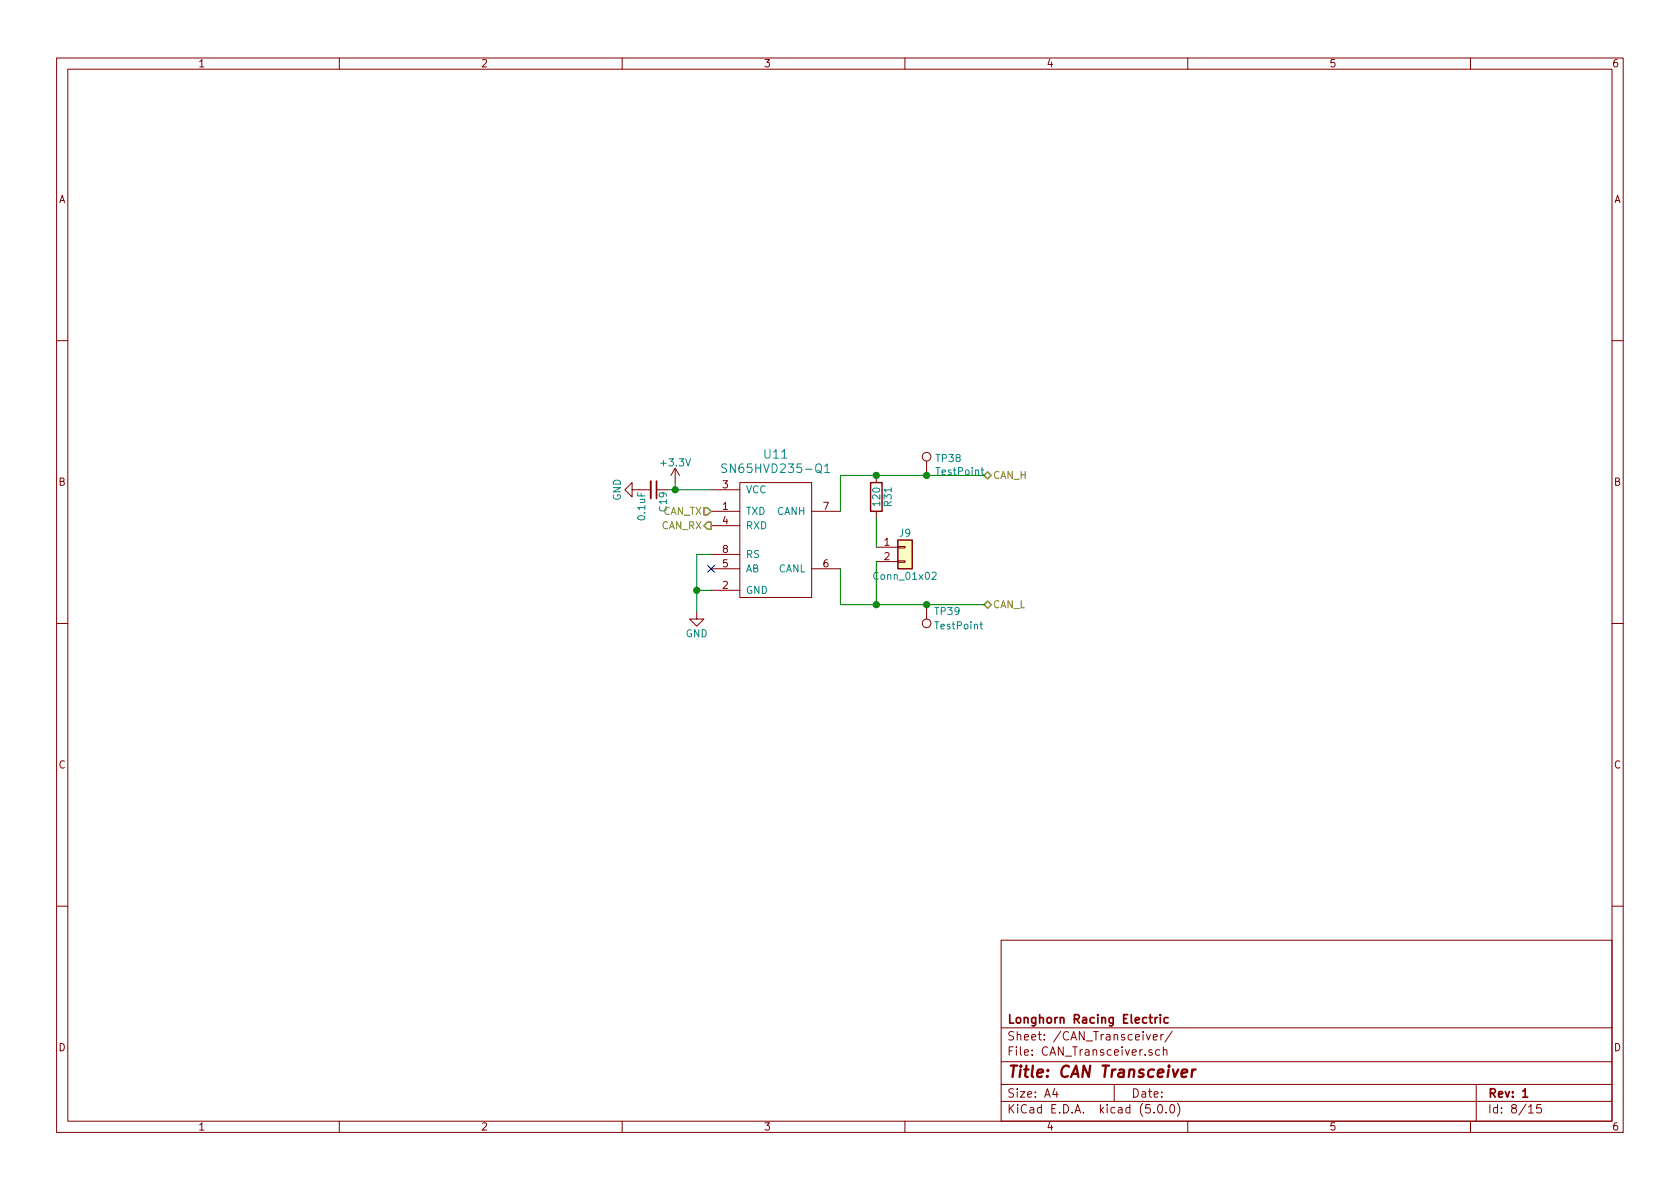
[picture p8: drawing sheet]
<svg xmlns="http://www.w3.org/2000/svg" width="297mm" height="210mm" viewBox="0 0 297 210" stroke-linecap="round" stroke-linejoin="round" font-family="sans-serif">
<g fill="none" stroke="#840000" stroke-width=".18">
<path d="M10 10.3h277v189.9h-277zM12 12.2h273v186.1h-273zM60 10.3v1.9M110 10.3v1.9M160 10.3v1.9M210 10.3v1.9M260 10.3v1.9M10 60.2h2M285 60.2h2M111.8 86.6v-1.3l-1.3 1.3 1.3 1.3v-1.3h3.3M119.4 82.8l-.8 1.3M119.4 82.8v2.5"/>
<path d="M119.4 82.8l.7 1.3M125.7 90.4h5.1M125.7 86.6h5.1M125.7 93h5.1M125.7 98h5.1M130.8 85.3h12.7v20.4h-12.7zM143.5 90.4h5.1M154.9 84.1v1.2M154.9 90.4v1.3M154.9 96.8h3.8M154.9 99.3h3.8M158.7 99.2h1.3v.2h-1.3z"/>
<path d="M158.7 96.6h1.3v.3h-1.3zM163.8 81.5v2.6M10 110.3h2M123.2 108.2v1.3h1.3l-1.3 1.2-1.3-1.2h1.3M125.7 104.4h5.1M125.7 100.6h5.1M143.5 100.6h5.1M163.8 106.9v2.6M285 110.3h2M10 160.2h2M177 166.3h108v32h-108zM285 160.2h2"/>
<path d="M60 198.3v1.9M110 198.3v1.9M160 198.3v1.9M177 194.8h108M177 191.8h108M177 187.8h108M177 181.8h108M186.5 192.5l-.4 1h1M186.8 193v1M197 191.8v3M202.7 182.9l.3 1 .4-1M203.7 185.7l-.4-.1-.2 .2 .1 .2 .5 .2v.3h-.6"/>
<path d="M203.9 183.4l.7-.1-.1-.3-.4-.1-.2 .2 .1 .7h.5M204 196.7v.1M204.8 195.5l.4-.2a.94 .94 0 0 1 0 1.5 .79 .79 0 0 1-.4-1.3zM205.1 185.7l-.5-.1-.3 .3 .1 .6 .2 .1 .5-.1M205.3 182.9v1M205.7 185.7l.2-.1 .3 .1 .1 .9M205.7 182.9l-.4 .3M205.7 185.1v1.5M206.2 196.7v.1M207 195.4l.3-.1a.94 .94 0 0 1 0 1.5 .82 .82 0 0 1-.3-1.4zM207.3 182.3l-1.3 2M208.2 195.1a1.71 1.71 0 0 1 0 2.3"/>
<path d="M210 198.3v1.9M260 198.3v1.9M261 191.8v6.5M270.3 195.8l.4-.5v1.5M270.3 196.8h.8M272.5 195.3h-.7l-.1 .7 .2-.1 .5 .1 .1 .2v.5l-.2 .1-.6-.1"/>
<circle cx="163.8" cy="80.8" r=".76"/>
<circle cx="163.8" cy="110.2" r=".76"/>
</g>
<path d="M116.1 85.1v3M204.2 179.9v1M204.7 179.9l-.3 .1-.2 .2M205.2 179.4v.2M205.2 179.9v1M206.5 180l-.4-.1-.3 .3 .1 .6 .2 .1 .4-.1M269.2 193l.5-.5v1.5M269.2 194h.9" fill="none" stroke="#840000" stroke-width=".3"/>
<path d="M208.9 189.8l1-.2v-.4l-.6-.1-.3 .3-.1 .9 .2 .1 .6-.1M210.8 189.1l-.1 1.3M211.4 189.1a.55 .55 0 0 0-.6 .4" fill="none" stroke="#840000" stroke-width=".41"/>
<path d="M128.5 82.1l-.6-.1-.2 .2v.4l.6 .3 .2 .4-.3 .3-.6-.1M145.8 82.5l.5-.5v1.6M145.8 83.6h.9M173.5 83.1h.4M173.6 82.7v1.1l.3 .1M164.8 101.3l.5-.1 .2 .3v.2l-.8 .8h.8M173.3 110.4h.4M173.4 110v1l.3 .2" fill="none" stroke="#008484" stroke-width=".18"/>
<path d="M115.1 85.1v3" fill="none" stroke="#840000" stroke-width=".33"/>
<path d="M153.9 85.3h2.1v5.1h-2.1zM158.7 95.5h2.6v5.1h-2.6z" fill="none" stroke="#840000" stroke-width=".25"/>
<path d="M125.1 100l1.2 1.2M126.3 100l-1.2 1.2" fill="none" stroke="#000084" stroke-width=".18"/>
<path d="M118.1 86.6h7.6M119.4 85.3v1.3M125.7 98h-2.5v10.2M154.9 91.7v5.1M154.9 99.3v7.6M174 84.1h-25.4v6.3M123.2 104.4h2.5M148.6 100.6v6.3h25.4" fill="none" stroke="#008400" stroke-width=".18"/>
<g fill="#008400" stroke="#008400" stroke-width=".25">
<circle cx="123.2" cy="104.4" r=".51"/>
<circle cx="119.4" cy="86.6" r=".51"/>
<circle cx="154.9" cy="84.1" r=".51"/>
<circle cx="163.8" cy="84.1" r=".51"/>
<circle cx="163.8" cy="106.9" r=".51"/>
<circle cx="154.9" cy="106.9" r=".51"/>
</g>
<path d="M124.5 89.8h.6l.6 .6-.6 .7h-.6zM125.1 92.3h.6v1.3h-.6l-.6-.6zM174 84.1l.6-.7 .7 .7-.7 .6zM174 106.9l.6-.6 .7 .6-.7 .7z" fill="none" stroke="#848400" stroke-width=".25"/>
<path d="M158.7 95.5h2.6v5.1h-2.6z" fill="#ffffc2" stroke="#ffffc2" stroke-width=".18"/>
<text font-size="2.8" fill="#840000" x="178" y="190.5">Title: CAN Transceiver</text>
<g font-size="2.1" fill="#008484">
<text x="128.7" y="83.6">SN65HVD235-Q1</text>
<text x="135.2" y="81.1">U11</text>
</g>
<g font-size="2.1" fill="#840000">
<text x="178" y="184">Sheet: /CAN_Transceiver/</text>
<text x="178" y="181">Longhorn Racing Electric</text>
<text x="178" y="186.7">File: CAN_Transceiver.sch</text>
<text x="178" y="196.9">KiCad E.D.A. kicad (5.0.0)</text>
<text x="178" y="194.1">Size: A4</text>
<text x="200" y="194.1">Date:</text>
<text x="263" y="194.1">Rev: 1</text>
<text x="263" y="196.9">Id: 8/15</text>
</g>
<g font-size="1.8" fill="#840000">
<text x="35" y="11.9">1</text>
<text x="85" y="11.9">2</text>
<text x="135" y="11.9">3</text>
<text x="185" y="11.9">4</text>
<text x="235" y="11.9">5</text>
<text x="285" y="11.9">6</text>
<text x="10.4" y="35.9">A</text>
<text x="285.4" y="35.9">A</text>
<text x="10.4" y="85.9">B</text>
<text x="127.8" y="86.4">3</text>
<text x="285.4" y="85.9">B</text>
<text x="127.8" y="90.2">1</text>
<text x="127.8" y="92.7">4</text>
<text x="145.6" y="90.2">7</text>
<text x="127.8" y="100.3">5</text>
<text x="127.8" y="97.8">8</text>
<text x="145.6" y="100.3">6</text>
<text x="156.4" y="96.5">1</text>
<text x="156.4" y="99.1">2</text>
<text x="127.8" y="104.1">2</text>
<text x="10.4" y="135.9">C</text>
<text x="285.4" y="135.9">C</text>
<text x="10.4" y="185.9">D</text>
<text x="285.4" y="185.9">D</text>
<text x="35" y="199.9">1</text>
<text x="85" y="199.9">2</text>
<text x="135" y="199.9">3</text>
<text x="185" y="199.9">4</text>
<text x="235" y="199.9">5</text>
<text x="285" y="199.9">6</text>
</g>
<g font-size="1.8" fill="#008484">
<text x="117" y="82.5">+3.3V</text>
<text x="165.6" y="81.7">TP38</text>
<text x="109.8" y="88.6" transform="rotate(-90 109.8 88.6)">GND</text>
<text x="131.8" y="87.2">VCC</text>
<text x="155.6" y="89.4" transform="rotate(-90 155.6 89.4)">120</text>
<text x="157.7" y="89.5" transform="rotate(-90 157.7 89.5)">R31</text>
<text x="165.7" y="84">TestPoint</text>
<text x="114.1" y="91.9" transform="rotate(-90 114.1 91.9)">0.1uF</text>
<text x="117.9" y="90.4" transform="rotate(-90 117.9 90.4)">C19</text>
<text x="131.8" y="91.1">TXD</text>
<text x="131.8" y="93.6">RXD</text>
<text x="137.4" y="91.1">CANH</text>
<text x="159.1" y="94.9">J9</text>
<text x="131.8" y="101.2">AB</text>
<text x="131.8" y="98.7">RS</text>
<text x="137.6" y="101.2">CANL</text>
<text x="131.8" y="105">GND</text>
<text x="154.8" y="102.5">Conn_01x02</text>
<text x="121.2" y="112.7">GND</text>
<text x="165.4" y="108.8">TP39</text>
<text x="165.5" y="111.3">TestPoint</text>
</g>
<g font-size="1.8" fill="#848400">
<text x="175.5" y="84.7">CAN_H</text>
<text x="116.9" y="93.6">CAN_RX</text>
<text x="117.1" y="91.1">CAN_TX</text>
<text x="175.5" y="107.6">CAN_L</text>
</g>
</svg>
